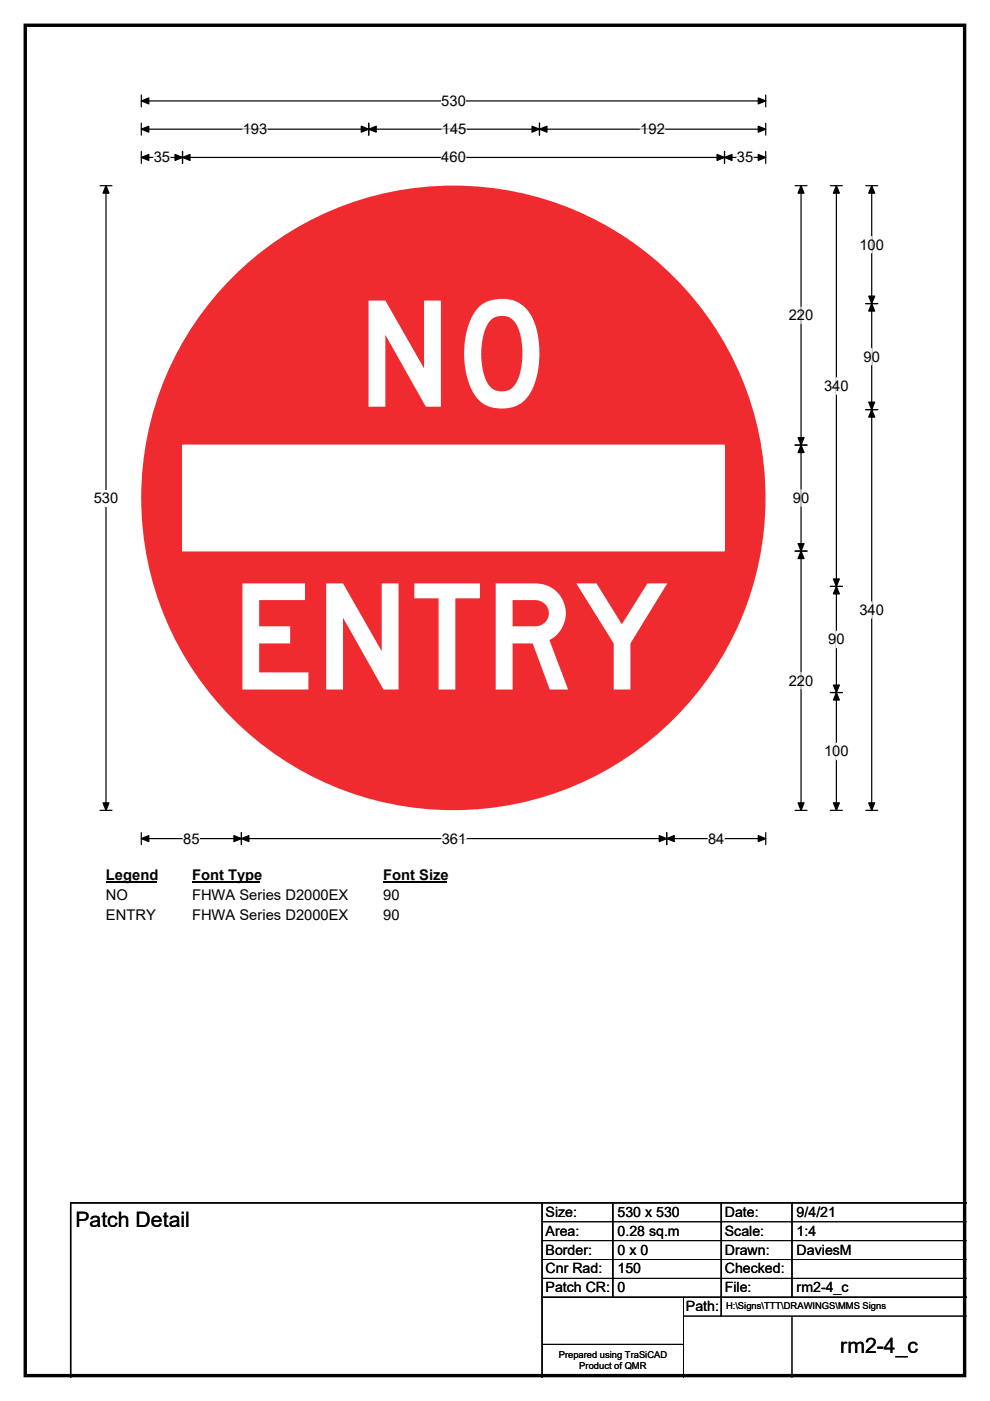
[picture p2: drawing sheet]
<svg xmlns="http://www.w3.org/2000/svg" width="210mm" height="297mm" viewBox="0 0 210 297" stroke-linecap="round" stroke-linejoin="round" font-family="sans-serif">
<path d="M5.4 5.4h199.2v286.3h-199.2z" fill="none" stroke="#000" stroke-width=".72"/>
<path d="M30 21.4h132.4M30 20.1v2.6M162.4 20.1v2.6" fill="none" stroke="#000" stroke-width=".25"/>
<path d="M30 21.4l1.6-.6v1.2zM160.8 20.8l1.6 .6-1.6 .6z" fill="#000" stroke="#000" stroke-width=".25"/>
<path d="M93.6 19.7h5.2v3.5h-5.2z" fill="#fff"/>
<g fill="none" stroke="#000" stroke-width=".25">
<path d="M21.2 39.4h2.5M22.5 39.4v132.4M30 27.4h132.4M30 26.1v2.6M30 32.1v2.5M30 33.4h132.4M38.7 32.1v2.5M78.2 26.1v2.6M114.4 26.1v2.6M153.7 32.1v2.5M162.4 26.1v2.6M162.4 32.1v2.5"/>
<path d="M21.2 171.8h2.5M30 176.5v2.6M30 177.8h132.4M51.2 176.5v2.6M141.4 176.5v2.6M162.4 176.5v2.6"/>
</g>
<g fill="#000" stroke="#000" stroke-width=".25">
<path d="M22.5 39.4l.6 1.6h-1.3zM30 27.4l1.6-.6v1.2zM30 33.4l1.6-.7v1.3zM38.7 33.4l1.6-.7v1.3zM37.1 32.7l1.6 .7-1.6 .6zM78.2 27.4l1.6-.6v1.2zM76.6 26.8l1.6 .6-1.6 .6zM112.8 26.8l1.6 .6-1.6 .6zM114.4 27.4l1.6-.6v1.2zM152.1 32.7l1.6 .7-1.6 .6zM153.7 33.4l1.6-.7v1.3zM160.8 26.8l1.6 .6-1.6 .6z"/>
<path d="M160.8 32.7l1.6 .7-1.6 .6zM21.8 170.2h1.3l-.6 1.6zM30 177.8l1.6-.6v1.2zM51.2 177.8l1.6-.6v1.2zM49.6 177.2l1.6 .6-1.6 .6zM139.8 177.2l1.6 .6-1.6 .6zM141.4 177.8l1.6-.6v1.2zM160.8 177.2l1.6 .6-1.6 .6z"/>
</g>
<path d="M32.6 33.4h3.5M51.5 27.4h5.2M93.6 33.4h5.2M93.7 27.4h5.2M135.8 27.4h5.2M156.3 33.4h3.5M38.9 177.8h3.4M93.7 177.8h5.2M150.2 177.8h3.4" fill="none" stroke="#fff" stroke-width=".25"/>
<path d="M19.9 103.8h5.2v3.5h-5.2z" fill="#fff"/>
<g fill="none" stroke="#000" stroke-width=".25">
<path d="M168.6 39.4h2.6M169.9 39.4v132.4M176.1 39.4h2.6M177.4 39.4v132.4M183.6 39.4h2.6M184.9 39.4v132.4M183.6 64.4h2.6M168.6 94.4h2.6M183.6 86.8h2.6M168.6 116.8h2.6M176.1 124.3h2.6M176.1 146.8h2.6"/>
<path d="M168.6 171.8h2.6M176.1 171.8h2.6M183.6 171.8h2.6"/>
</g>
<g fill="#000" stroke="#000" stroke-width=".25">
<path d="M169.9 39.4l.6 1.6h-1.2zM177.4 39.4l.6 1.6h-1.2zM184.9 39.4l.6 1.6h-1.2zM184.9 64.4l.6 1.6h-1.2zM184.3 62.8h1.2l-.6 1.6zM169.9 94.4l.6 1.5h-1.2zM169.3 92.8h1.2l-.6 1.6zM184.3 85.3h1.2l-.6 1.5zM184.9 86.8l.6 1.6h-1.2zM169.3 115.3h1.2l-.6 1.5zM169.9 116.8l.6 1.6h-1.2zM177.4 124.3l.6 1.6h-1.2z"/>
<path d="M176.8 122.7h1.2l-.6 1.6zM176.8 145.2h1.2l-.6 1.6zM177.4 146.8l.6 1.6h-1.2zM169.3 170.2h1.2l-.6 1.6zM176.8 170.2h1.2l-.6 1.6zM184.3 170.2h1.2l-.6 1.6z"/>
</g>
<path d="M184.9 50.1v3.5M169.9 65.1v3.5M184.9 73.9v3.4M177.4 80.1v3.5M169.9 103.8v3.6M177.4 133.8v3.5M184.9 127.6v3.5M169.9 142.6v3.5M177.4 157.6v3.5" fill="none" stroke="#fff" stroke-width=".25"/>
<path d="M22.5 183.8h10.7v3.5h-10.7z" fill="#fff"/>
<path d="M22.5 187.1h10.7" fill="none" stroke="#000" stroke-width=".32"/>
<path d="M40.7 183.8h14.4v3.5h-14.4z" fill="#fff"/>
<path d="M40.7 187.1h14.4" fill="none" stroke="#000" stroke-width=".32"/>
<path d="M81.3 183.8h13.4v3.5h-13.4z" fill="#fff"/>
<path d="M81.3 187.1h13.4" fill="none" stroke="#000" stroke-width=".32"/>
<g fill="#fff">
<path d="M22.5 188h4.6v3.5h-4.6z"/>
<path d="M40.7 188h33.1v3.5h-33.1z"/>
<path d="M81.3 188h3.5v3.5h-3.5z"/>
<path d="M22.5 192.2h10.5v3.5h-10.5z"/>
<path d="M40.7 192.2h33.1v3.5h-33.1z"/>
<path d="M81.3 192.2h3.5v3.5h-3.5z"/>
</g>
<circle cx="96.2" cy="105.6" r="66.2" fill="#ef2b2f"/>
<path d="M38.7 94.4h114.9v22.4h-114.9z" fill="#fff"/>
<path d="M38.7 94.4h114.9v22.4h-114.9z" fill="none" stroke="#fff" stroke-width=".21"/>
<path d="M115 255v37M130 255v20M153 255v24M168 255v20M205 255h-190v37M115 275h90" fill="none" stroke="#000" stroke-width=".3"/>
<path d="M115 259h90M115 263h90M115 267h90M115 271h90M145 279h60M145 275v17M168 279v13M115 285h30" fill="none" stroke="#000" stroke-width=".21"/>
<g font-size="31.2" fill="#fff">
<text x="75.5" y="86.2">NO</text>
<text x="48.7" y="146.2">ENTRY</text>
</g>
<g font-size="4.5">
<text x="16" y="260.1">Patch Detail</text>
<text x="178.2" y="286.9">rm2-4_c</text>
</g>
<g font-size="3.1">
<text x="93.6" y="22.5">530</text>
<text x="51.5" y="28.4">193</text>
<text x="93.7" y="28.4">145</text>
<text x="135.8" y="28.4">192</text>
<text x="32.6" y="34.4">35</text>
<text x="93.6" y="34.4">460</text>
<text x="156.3" y="34.4">35</text>
<text x="182.3" y="52.9">100</text>
<text x="167.3" y="67.9">220</text>
<text x="183.2" y="76.7">90</text>
<text x="174.8" y="82.9">340</text>
<text x="19.9" y="106.6">530</text>
<text x="168.2" y="106.6">90</text>
<text x="182.3" y="130.4">340</text>
<text x="175.7" y="136.6">90</text>
<text x="167.3" y="145.4">220</text>
<text x="174.8" y="160.4">100</text>
<text x="38.9" y="178.9">85</text>
<text x="93.7" y="178.9">361</text>
<text x="150.2" y="178.9">84</text>
<text x="22.5" y="186.6">Legend</text>
<text x="22.5" y="190.8">NO</text>
<text x="40.7" y="186.6">Font Type</text>
<text x="40.7" y="190.8">FHWA Series D2000EX</text>
<text x="81.3" y="186.6">Font Size</text>
<text x="81.3" y="190.8">90</text>
<text x="22.5" y="195">ENTRY</text>
<text x="40.7" y="195">FHWA Series D2000EX</text>
<text x="81.3" y="195">90</text>
</g>
<g font-size="3">
<text x="115.7" y="258">Size:</text>
<text x="131" y="258">530 x 530</text>
<text x="153.7" y="258">Date:</text>
<text x="169" y="258">9/4/21</text>
<text x="115.7" y="262">Area:</text>
<text x="131" y="262">0.28 sq.m</text>
<text x="153.7" y="262">Scale:</text>
<text x="169" y="262">1:4</text>
<text x="115.7" y="266">Border:</text>
<text x="115.7" y="270">Cnr Rad:</text>
<text x="131" y="266">0 x 0</text>
<text x="131" y="270">150</text>
<text x="153.7" y="266">Drawn:</text>
<text x="153.7" y="270">Checked:</text>
<text x="169" y="266">DaviesM</text>
<text x="115.7" y="274">Patch CR:</text>
<text x="131" y="274">0</text>
<text x="153.7" y="274">File:</text>
<text x="169" y="274">rm2-4_c</text>
<text x="145.5" y="278">Path:</text>
</g>
<g font-size="2">
<text x="154" y="277.6">H:\Signs\TTT\DRAWINGS\MMS Signs</text>
<text x="118.5" y="287.8">Prepared using TraSiCAD</text>
<text x="122.9" y="290.2">Product of QMR</text>
</g>
</svg>
